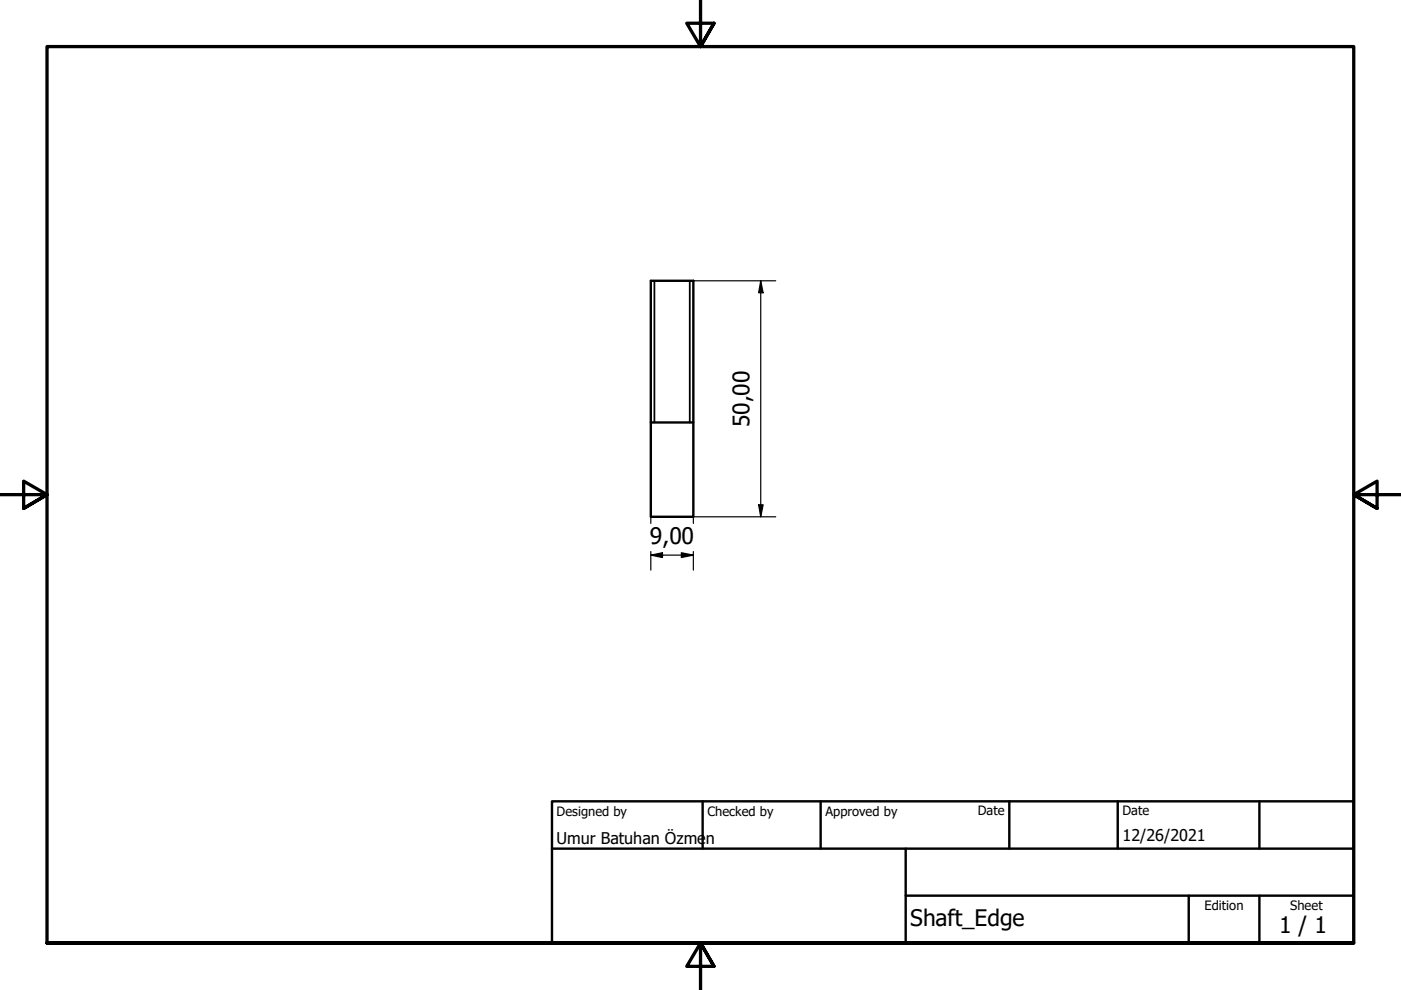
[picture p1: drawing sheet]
<svg xmlns="http://www.w3.org/2000/svg" width="297mm" height="210mm" viewBox="0 0 297 210" stroke-linecap="round" stroke-linejoin="round" font-family="sans-serif">
<!-- layer: Visible (ISO) -->
<path d="M138 59.5h9v50.1h-9zM138 89.6h9" fill="none" stroke="#000" stroke-width=".51"/>
<!-- layer: Visible Narrow (ISO) -->
<path d="M138.7 59.5v30.1M146.2 59.5v30.1" fill="none" stroke="#000" stroke-width=".38"/>
<!-- layer: Border (ISO) -->
<path d="M148.5 -.1v10l-2.9-5h5.8l-2.9 5 2.9-5M0 104.9h10l-5-2.9v5.8l5-2.9-5 2.9M297 104.9h-10l5-2.9v5.8l-5-2.9 5 2.9M10 199.9v-190h277v190h-277h277M151.4 204.9l-2.9-5 2.9 5h-5.8l2.9-5v10" fill="none" stroke="#000" stroke-width=".7"/>
<!-- layer: Title (ISO) -->
<path d="M117 169.9h170v30h-170zM117 179.9h170M149 169.9v10M174 169.9v10M192 179.9v20M214 169.9v10M237 169.9v10M267 169.9v10M192 189.9h95M252 189.9v10M267 189.9v10" fill="none" stroke="#000" stroke-width=".51"/>
<!-- layer: Dimension (ISO) -->
<path d="M147 59.5h17.5M161.3 59.5l.5 2.6h-1zM161.3 59.5v50.1M138 117.7l2.5-.5v1zM138 117.7h9M138 109.6v1.4M138 116.9v4M144.5 117.2l2.5 .5-2.5 .5zM147 116.9v4M160.8 107h1l-.5 2.6zM164.5 109.6h-17.5v1.4" fill="none" stroke="#000" stroke-width=".25"/>
<g fill="#000">
<path d="M161.3 59.5l.5 2.6h-1z" fill-rule="evenodd"/>
<path d="M138 117.7l2.5-.5v1z" fill-rule="evenodd"/>
<path d="M144.5 117.2l2.5 .5-2.5 .5z" fill-rule="evenodd"/>
<path d="M160.8 107h1l-.5 2.6z" fill-rule="evenodd"/>
</g>
<g font-size="4.8">
<text x="158.9" y="90.5" transform="rotate(-90 158.9 90.5)">50,00</text>
<text x="137.8" y="115.3">9,00</text>
<text x="193" y="196.3">Shaft_Edge</text>
<text x="271.2" y="197.8">1 / 1</text>
</g>
<g font-size="3.4">
<text x="118" y="178.9">Umur Batuhan Özme</text>
<text x="149.7" y="178.9">n</text>
<text x="238" y="178.3">12/26/2021</text>
</g>
<g font-size="2.7">
<text x="118" y="173">Designed by</text>
<text x="150" y="173">Checked by</text>
<text x="175" y="173">Approved by</text>
<text x="207.3" y="172.9">Date</text>
<text x="238" y="172.9">Date</text>
<text x="255.4" y="193">Edition</text>
<text x="273.6" y="193">Sheet</text>
</g>
</svg>
